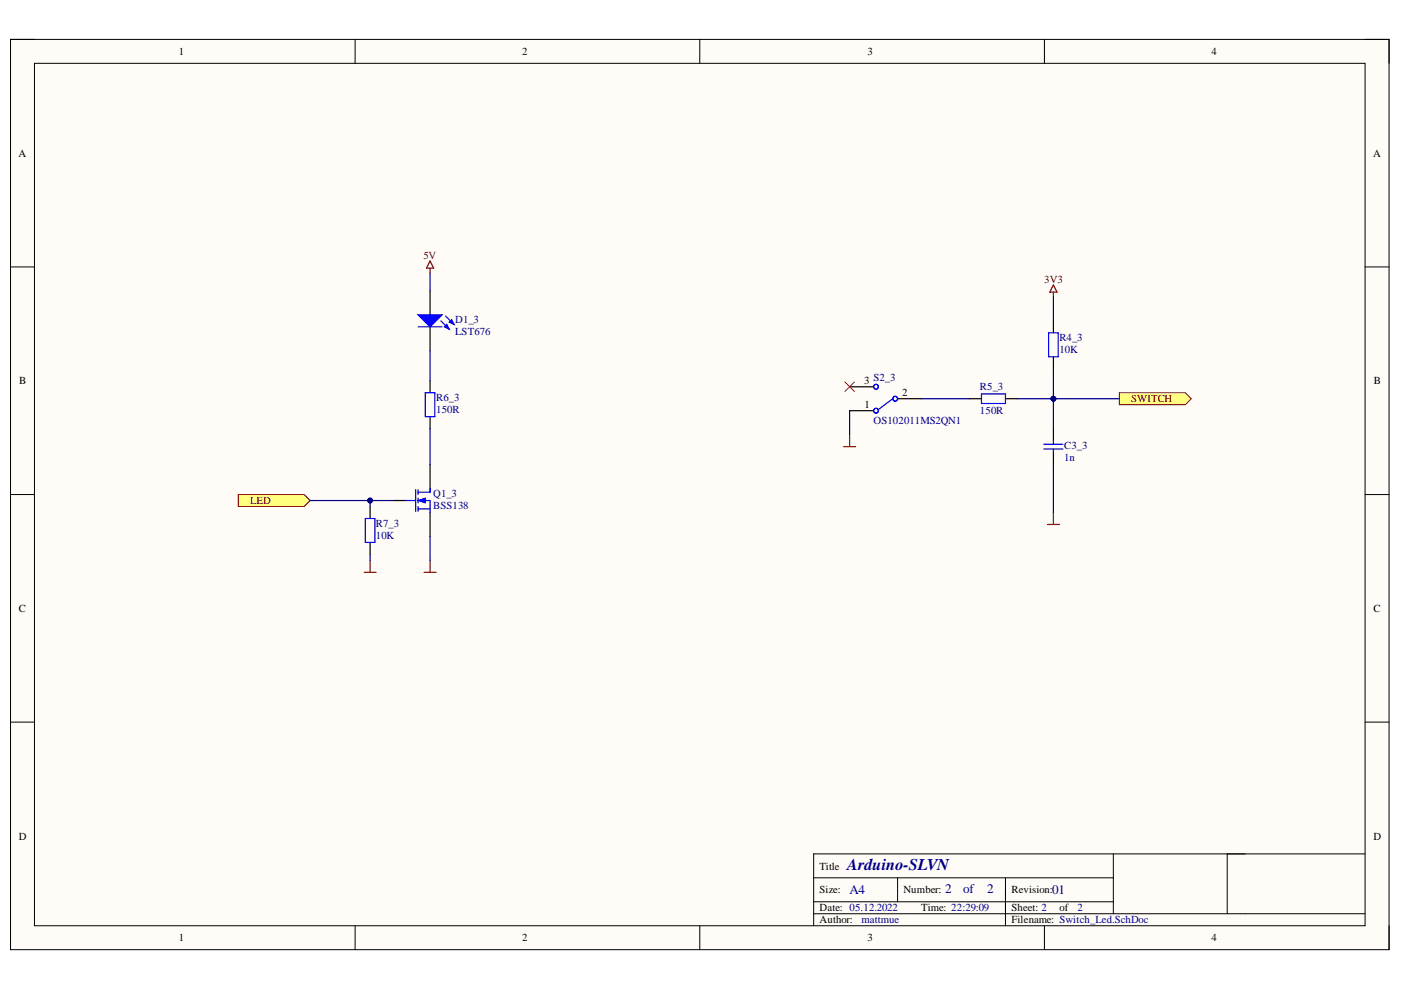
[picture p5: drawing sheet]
<svg xmlns="http://www.w3.org/2000/svg" width="297mm" height="210mm" viewBox="0 0 297 210" stroke-linecap="round" stroke-linejoin="round" font-family="sans-serif">
<path d="M2.2 8.4h292.3v193h-292.3z" fill-rule="evenodd" fill="#fffcf8"/>
<path d="M2.2 8.4h292.3v193h-292.3z" fill="none" stroke="#000" stroke-width=".21"/>
<path d="M7.3 13.4h282.1v182.9h-282.1z" fill-rule="evenodd" fill="#fffcf8"/>
<g fill="none" stroke="#000" stroke-width=".21">
<path d="M2.2 8.3h5.1M7.3 13.4h282.1v182.9h-282.1zM75.3 8.3v5.1M148.4 8.3v5.1M221.4 8.4v5M289.4 8.4h5.1v5M2.2 56.6h5.1M289.4 56.6h5.1M2.2 104.9h5.1M289.4 104.9h5.1M2.2 153.1h5.1M289.4 153.1h5.1"/>
<path d="M75.3 196.3v5.1M148.4 196.3v5.1M172.5 186.1h63.6M172.5 193.7h116.9M172.5 191.2h63.6M190.3 186.1v5.1M213.2 186.1v10.2M221.4 196.3v5.1M236.1 181v12.7M260.2 181v12.7M289.4 181h-116.9v15.3M294.5 196.3v5.1"/>
</g>
<path d="M91.2 61.7v5.1M91.2 69.3v5.1" fill="none" stroke="#000" stroke-width=".25"/>
<path d="M88.6 66.8h5.1l-2.5 2.5z" fill="#00f"/>
<path d="M88.6 66.8h5.1l-2.5 2.5zM93.5 68l1.5 1.6M94.5 67l1.8 1.8" fill="none" stroke="#00f" stroke-width=".25"/>
<path d="M94.2 69.3l.5-.5 .5 1z" fill="#00f"/>
<path d="M94.2 69.3l.5-.5 .5 1z" fill="none" stroke="#00f" stroke-width=".25"/>
<path d="M95.2 68.3l.6-.5 .5 1z" fill="#00f"/>
<path d="M88.6 69.3h5.1M95.2 68.3l.6-.5 .5 1zM86.1 106.1h2M88.1 103.8v4.6M88.6 104.3h2.6M88.6 106.1h2.6v2.6M88.6 107.9h2.6M88.6 103.8v1.1M88.6 105.6v1M88.6 107.4v1" fill="none" stroke="#00f" stroke-width=".25"/>
<path d="M91.2 98.5v5.1M83.6 106.1h2.5M91.2 108.7v5" fill="none" stroke="#000" stroke-width=".25"/>
<path d="M88.6 106.1l1.6-.5v1z" fill="#00f"/>
<path d="M88.6 106.1l1.6-.5v1z" fill="none" stroke="#00f" stroke-width=".21"/>
<path d="M90.2 83.3h2v5h-2zM77.5 109.9h2v5.1h-2zM91.2 103.6v.7" fill="none" stroke="#00f" stroke-width=".25"/>
<path d="M91.2 80.7v2.6M91.2 88.3v2.6M78.5 107.4v2.5M78.5 115v2.6" fill="none" stroke="#000" stroke-width=".25"/>
<path d="M91.2 56.9v1M91.2 55.3l.7 1.6h-1.5zM78.5 118.8v2.6M91.2 118.8v2.6M77.2 121.4h2.5M89.9 121.4h2.6" fill="none" stroke="#800000" stroke-width=".25"/>
<path d="M50.5 104.9h14l1.3 1.2-1.3 1.3h-14z" fill-rule="evenodd" fill="#ffff80"/>
<path d="M50.5 104.9h14l1.3 1.2-1.3 1.3h-14z" fill="none" stroke="#800000" stroke-width=".21"/>
<g fill="none" stroke="#00f" stroke-width=".25">
<path d="M222.3 70.6h2.1v5.1h-2.1zM189.3 84.5l-3.1 2.3M208.1 83.5h5.1v2.1h-5.1z"/>
<circle cx="185.7" cy="82" r=".51"/>
<circle cx="185.7" cy="87.1" r=".51"/>
<circle cx="189.8" cy="84.5" r=".51"/>
</g>
<path d="M223.3 68v2.6M223.3 75.7v2.5M180.1 87.1h5.1M180.1 82h5.1M190.3 84.5h5.1M205.6 84.5h2.5M213.2 84.5h2.5" fill="none" stroke="#000" stroke-width=".25"/>
<path d="M223.3 60.4l.8 1.5h-1.5zM223.3 61.9v1.1M178.9 94.7h2.5M180.1 92.2v2.5M222.1 111.2h2.5M223.3 108.7v2.5" fill="none" stroke="#800000" stroke-width=".25"/>
<path d="M91.2 57.9v3.8M91.2 74.4v6.3M91.2 90.9v7.6M65.8 106.1h12.7v1.3M78.5 117.6v1.2M91.2 113.7v5.1" fill="none" stroke="#000080" stroke-width=".25"/>
<circle cx="78.5" cy="106.1" r=".51" fill="#000080"/>
<circle cx="78.5" cy="106.1" r=".51" fill="none" stroke="#000080" stroke-width=".21"/>
<path d="M78.5 106.1h5.1" fill="none" stroke="#000080" stroke-width=".25"/>
<circle cx="78.5" cy="106.1" r=".51" fill="#000080"/>
<circle cx="78.5" cy="106.1" r=".51" fill="none" stroke="#000080" stroke-width=".21"/>
<path d="M223.3 90.9v2.5M223.3 96v2.5" fill="none" stroke="#000" stroke-width=".25"/>
<path d="M221.3 94.2h4.1M221.3 95.2h4.1M223.3 93.4v.8M223.3 95.2v.8" fill="none" stroke="#00f" stroke-width=".25"/>
<path d="M179.1 81l2.1 2M181.2 81l-2.1 2" fill="none" stroke="#f00" stroke-width=".21"/>
<path d="M223.3 78.2v6.3h-7.6M180.1 87.1v5.1M195.4 84.5h10.2" fill="none" stroke="#000080" stroke-width=".25"/>
<circle cx="223.3" cy="84.5" r=".51" fill="#000080"/>
<circle cx="223.3" cy="84.5" r=".51" fill="none" stroke="#000080" stroke-width=".21"/>
<path d="M223.3 84.5v6.4" fill="none" stroke="#000080" stroke-width=".25"/>
<circle cx="223.3" cy="84.5" r=".51" fill="#000080"/>
<circle cx="223.3" cy="84.5" r=".51" fill="none" stroke="#000080" stroke-width=".21"/>
<path d="M223.3 63v5M223.3 98.5v10.2" fill="none" stroke="#000080" stroke-width=".25"/>
<path d="M237.3 83.3h14l1.3 1.2-1.3 1.3h-14z" fill-rule="evenodd" fill="#ffff80"/>
<path d="M237.3 83.3h14l1.3 1.2-1.3 1.3h-14z" fill="none" stroke="#800000" stroke-width=".21"/>
<path d="M223.3 84.5h14" fill="none" stroke="#000080" stroke-width=".25"/>
<circle cx="223.3" cy="84.5" r=".51" fill="#000080"/>
<circle cx="223.3" cy="84.5" r=".51" fill="none" stroke="#000080" stroke-width=".21"/>
<text font-size="3.5" fill="#000080" x="179.6" y="184.4">Arduino-SLVN</text>
<g font-size="2.8" fill="#000080">
<text x="180.1" y="189.6">A4</text>
<text x="200.4" y="189.4">2</text>
<text x="204.2" y="189.4">of</text>
<text x="209.3" y="189.4">2</text>
<text x="223.1" y="189.6">01</text>
</g>
<g font-size="2.3">
<text x="37.9" y="11.7">1</text>
<text x="110.7" y="11.7">2</text>
<text x="183.9" y="11.7">3</text>
<text x="256.8" y="11.7">4</text>
<text x="3.9" y="33.3">A</text>
<text x="291.1" y="33.3">A</text>
<text x="4.1" y="81.5">B</text>
<text x="183.2" y="81.5">3</text>
<text x="291.3" y="81.5">B</text>
<text x="183.3" y="86.6">1</text>
<text x="191.3" y="84">2</text>
<text x="4" y="129.8">C</text>
<text x="291.2" y="129.8">C</text>
<text x="4" y="178">D</text>
<text x="291.2" y="178">D</text>
<text x="173.8" y="184.4">Title</text>
<text x="173.8" y="189.4">Size:</text>
<text x="191.5" y="189.4">Number:</text>
<text x="214.5" y="189.4">Revision:</text>
<text x="173.8" y="193.2">Date: 05.12.2022</text>
<text x="173.8" y="195.8">Author:</text>
<text x="195.3" y="193.2">Time: 22:29:09</text>
<text x="214.5" y="193.2">Sheet: 2</text>
<text x="214.5" y="195.8">Filename: Switch_Led.SchDoc</text>
<text x="224.6" y="193.2">of</text>
<text x="37.9" y="199.6">1</text>
<text x="110.7" y="199.6">2</text>
<text x="183.9" y="199.6">3</text>
<text x="256.8" y="199.6">4</text>
</g>
<g font-size="2.3" fill="#800000">
<text x="89.8" y="54.9">5V</text>
<text x="221.4" y="59.9">3V3</text>
<text x="239.8" y="85.3">SWITCH</text>
<text x="53" y="106.9">LED</text>
</g>
<g font-size="2.3" fill="#000080">
<text x="96.5" y="68.6">D1_3</text>
<text x="96.5" y="71.1">LST676</text>
<text x="224.6" y="74.9">10K</text>
<text x="224.6" y="72.4">R4_3</text>
<text x="185.2" y="80.7">S2_3</text>
<text x="207.8" y="82.8">R5_3</text>
<text x="92.5" y="87.6">150R</text>
<text x="92.5" y="85">R6_3</text>
<text x="185.2" y="89.9">OS102011MS2QN1</text>
<text x="207.8" y="87.8">150R</text>
<text x="225.6" y="95.3">C3_3</text>
<text x="225.6" y="97.8">1n</text>
<text x="91.9" y="105.4">Q1_3</text>
<text x="91.9" y="107.9">BSS138</text>
<text x="79.7" y="111.7">R7_3</text>
<text x="79.7" y="114.3">10K</text>
<text x="182.6" y="195.8">mattmue</text>
<text x="228.4" y="193.2">2</text>
</g>
</svg>
